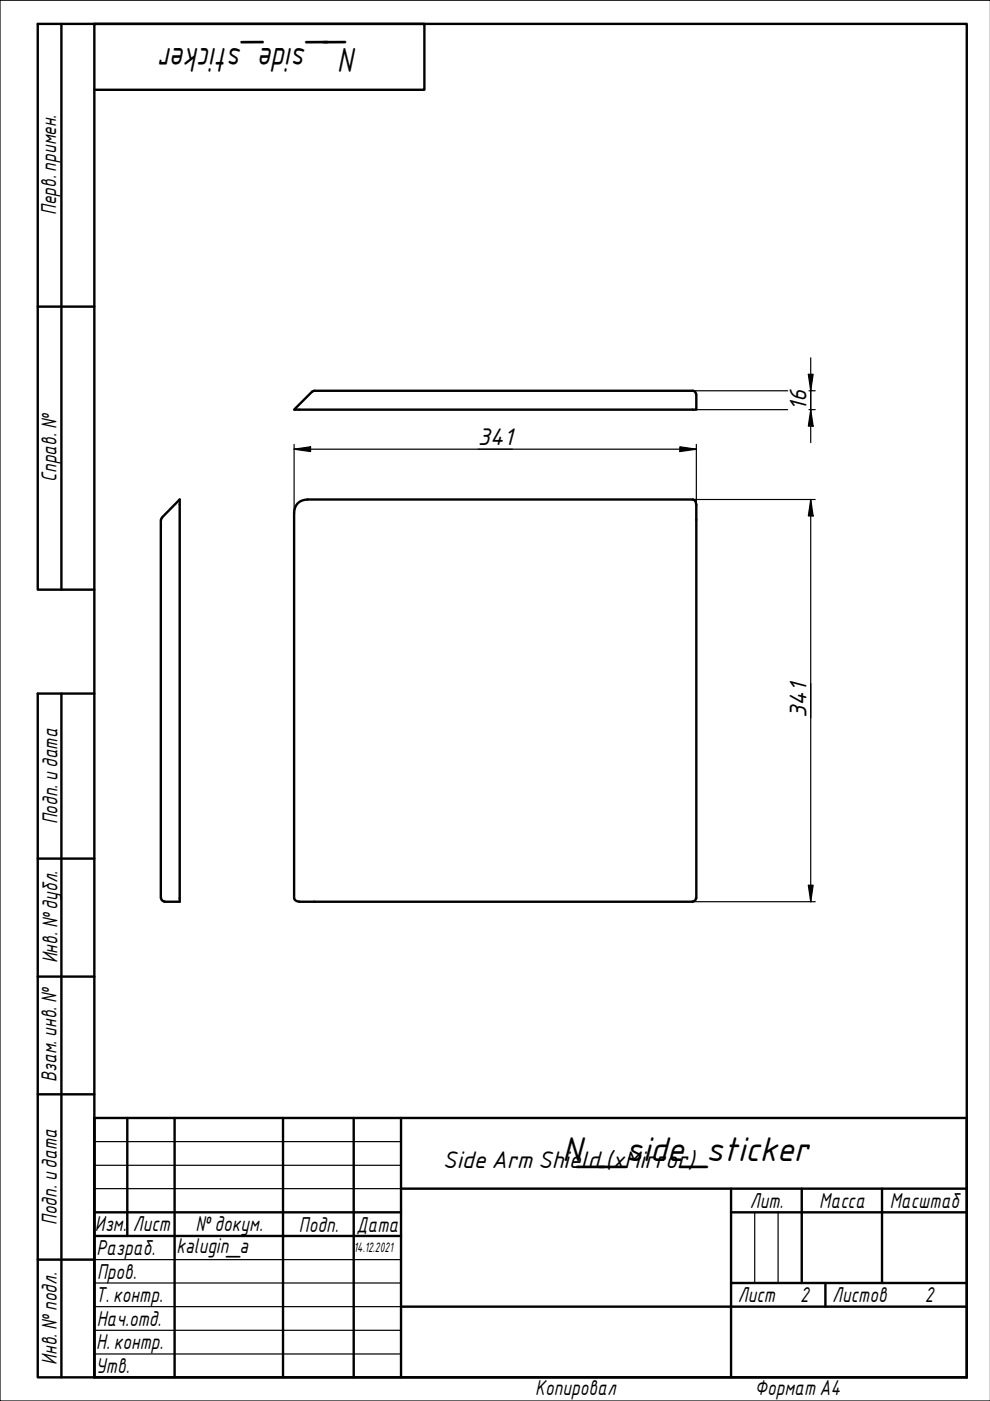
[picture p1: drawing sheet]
<svg xmlns="http://www.w3.org/2000/svg" width="210mm" height="297mm" viewBox="0 0 210 297" stroke-linecap="round" stroke-linejoin="round" font-family="sans-serif">
<path d="M66.2 83l-3.8 3.9h85.2v-3.3M146.8 82.9a.73 .73 0 0 1 .8 .7M146.9 82.9h-80.2l-.5 .2M34.1 110.2v80.2M34.4 109.7l3.7-3.8v85.3h-3.2M34.4 109.7l-.2 .6M34.2 190.4a.73 .73 0 0 0 .7 .7M147.6 190.4a.73 .73 0 0 1-.8 .7M147.6 190.4v-83.4l-.1-.5a.64 .64 0 0 0-.6-.6h-81.7a2.7 2.7 0 0 0-2.8 2.9v81.6l.3 .5 .7 .3h83.5" fill="none" stroke="#000" stroke-width=".51"/>
<path d="M210 0h-210v297h210" fill="none" stroke="#000" stroke-width=".25"/>
<path d="M20 5.1h185v286.9h-185z" fill="none" stroke="#000" stroke-width=".51"/>
<g fill="none" stroke="#000" stroke-width=".51">
<path d="M20 237h185v55h-185zM27 237v25.1M37 237v55M60 237v55M75 237v55M85 237v55M20 257h65M85 252h120M155 257h50M155 252v40M170 252v20M187 252v20"/>
<path d="M20 262.1h65M85 277h120M155 272h50M175 272v5"/>
</g>
<path d="M20 242h65M20 247.1h65M20 252h65M160 257v15M165 257v15M20 267.1h65M20 272h65M20 277h65M20 282.1h65M20 287.1h65" fill="none" stroke="#000" stroke-width=".25"/>
<path d="M13 5.1v119.9M20 19h70v-13.9h-82v119.9h12M8 65h12M13 147.1v144.9M20 147.1h-12v144.9h12M8 182h12M8 207.1h12M8 232h12M8 267.1h12" fill="none" stroke="#000" stroke-width=".51"/>
<g fill="none" stroke="#000" stroke-width=".25">
<path d="M171.4 79.4h1l-.5 3.5zM171.9 75.9v17.9M62.4 95.2l3.4-.5v1zM62.4 95.2h85.2M62.4 94.2v14.6M144.1 94.7l3.5 .5-3.5 .5zM146.9 86.9h20.1M146.9 82.9h20.1M147.6 94.2v16M171.5 86.9h1.3M171.5 82.9h1.3M171.9 86.9l.5 3.4h-1z"/>
<path d="M146.9 105.9h25.9M171.9 105.9l.5 3.5h-1zM171.9 105.9v85.3M146.9 191.2h25.9M171.4 187.7h1l-.5 3.5z"/>
</g>
<g fill="#000">
<path d="M171.4 79.4h1l-.5 3.5z" fill-rule="evenodd"/>
<path d="M62.4 95.2l3.4-.5v1z" fill-rule="evenodd"/>
<path d="M144.1 94.7l3.5 .5-3.5 .5z" fill-rule="evenodd"/>
<path d="M171.9 86.9l.5 3.4h-1z" fill-rule="evenodd"/>
<path d="M171.9 105.9l.5 3.5h-1z" fill-rule="evenodd"/>
<path d="M171.4 187.7h1l-.5 3.5z" fill-rule="evenodd"/>
</g>
<g font-size="7">
<text x="75.8" y="10.3" transform="rotate(180 75.8 10.3)">N__side_sticker</text>
<text x="119.2" y="246.2">N__side_sticker</text>
</g>
<g font-size="4.9">
<text x="171" y="87" transform="rotate(-90 171 87)">16</text>
<text x="101.3" y="94.3">341</text>
<text x="171" y="152.2" transform="rotate(-90 171 152.2)">341</text>
<text x="93.9" y="247.6">Side Arm Shield(xMirror)</text>
</g>
<g font-size="4.4">
<text x="11.9" y="45.6" transform="rotate(-90 11.9 45.6)">Перв. примен.</text>
<text x="12" y="102.2" transform="rotate(-90 12 102.2)">Справ. №</text>
<text x="12.2" y="174.8" transform="rotate(-90 12.2 174.8)">Подп. идата</text>
<text x="12.2" y="204.3" transform="rotate(-90 12.2 204.3)">Инв. №дубл.</text>
<text x="12" y="229.5" transform="rotate(-90 12 229.5)">Взам. инв. №</text>
<text x="159" y="256.1">Лит.</text>
<text x="173.7" y="256.1">Масса</text>
<text x="188.7" y="256.1">Масштаб</text>
<text x="12.1" y="259.8" transform="rotate(-90 12.1 259.8)">Подп. идата</text>
<text x="20.1" y="261.1">Изм.</text>
<text x="28.2" y="261.1">Лист</text>
<text x="41.5" y="261">№докум.</text>
<text x="63.4" y="261.2">Подп.</text>
<text x="75.6" y="261.2">Дата</text>
<text x="20.4" y="266.1">Разраб.</text>
<text x="37.4" y="265.7">kalugin_a</text>
<text x="20.6" y="271.1">Пров.</text>
<text x="20.3" y="276.1">Т. контр.</text>
<text x="20.5" y="281.1">Нач.отд.</text>
<text x="156.5" y="276.1">Лист</text>
<text x="169.7" y="276.1">2</text>
<text x="176.5" y="276.1">Листов</text>
<text x="196.1" y="276">2</text>
<text x="20.4" y="286.1">Н. контр.</text>
<text x="12.1" y="289.4" transform="rotate(-90 12.1 289.4)">Инв. №подл.</text>
<text x="20.3" y="291.1">Утв.</text>
<text x="113.5" y="295.8">Копировал</text>
<text x="160" y="295.7">Формат A4</text>
</g>
<text font-size="2.8" x="75" y="265.5">14.12.2021</text>
</svg>
